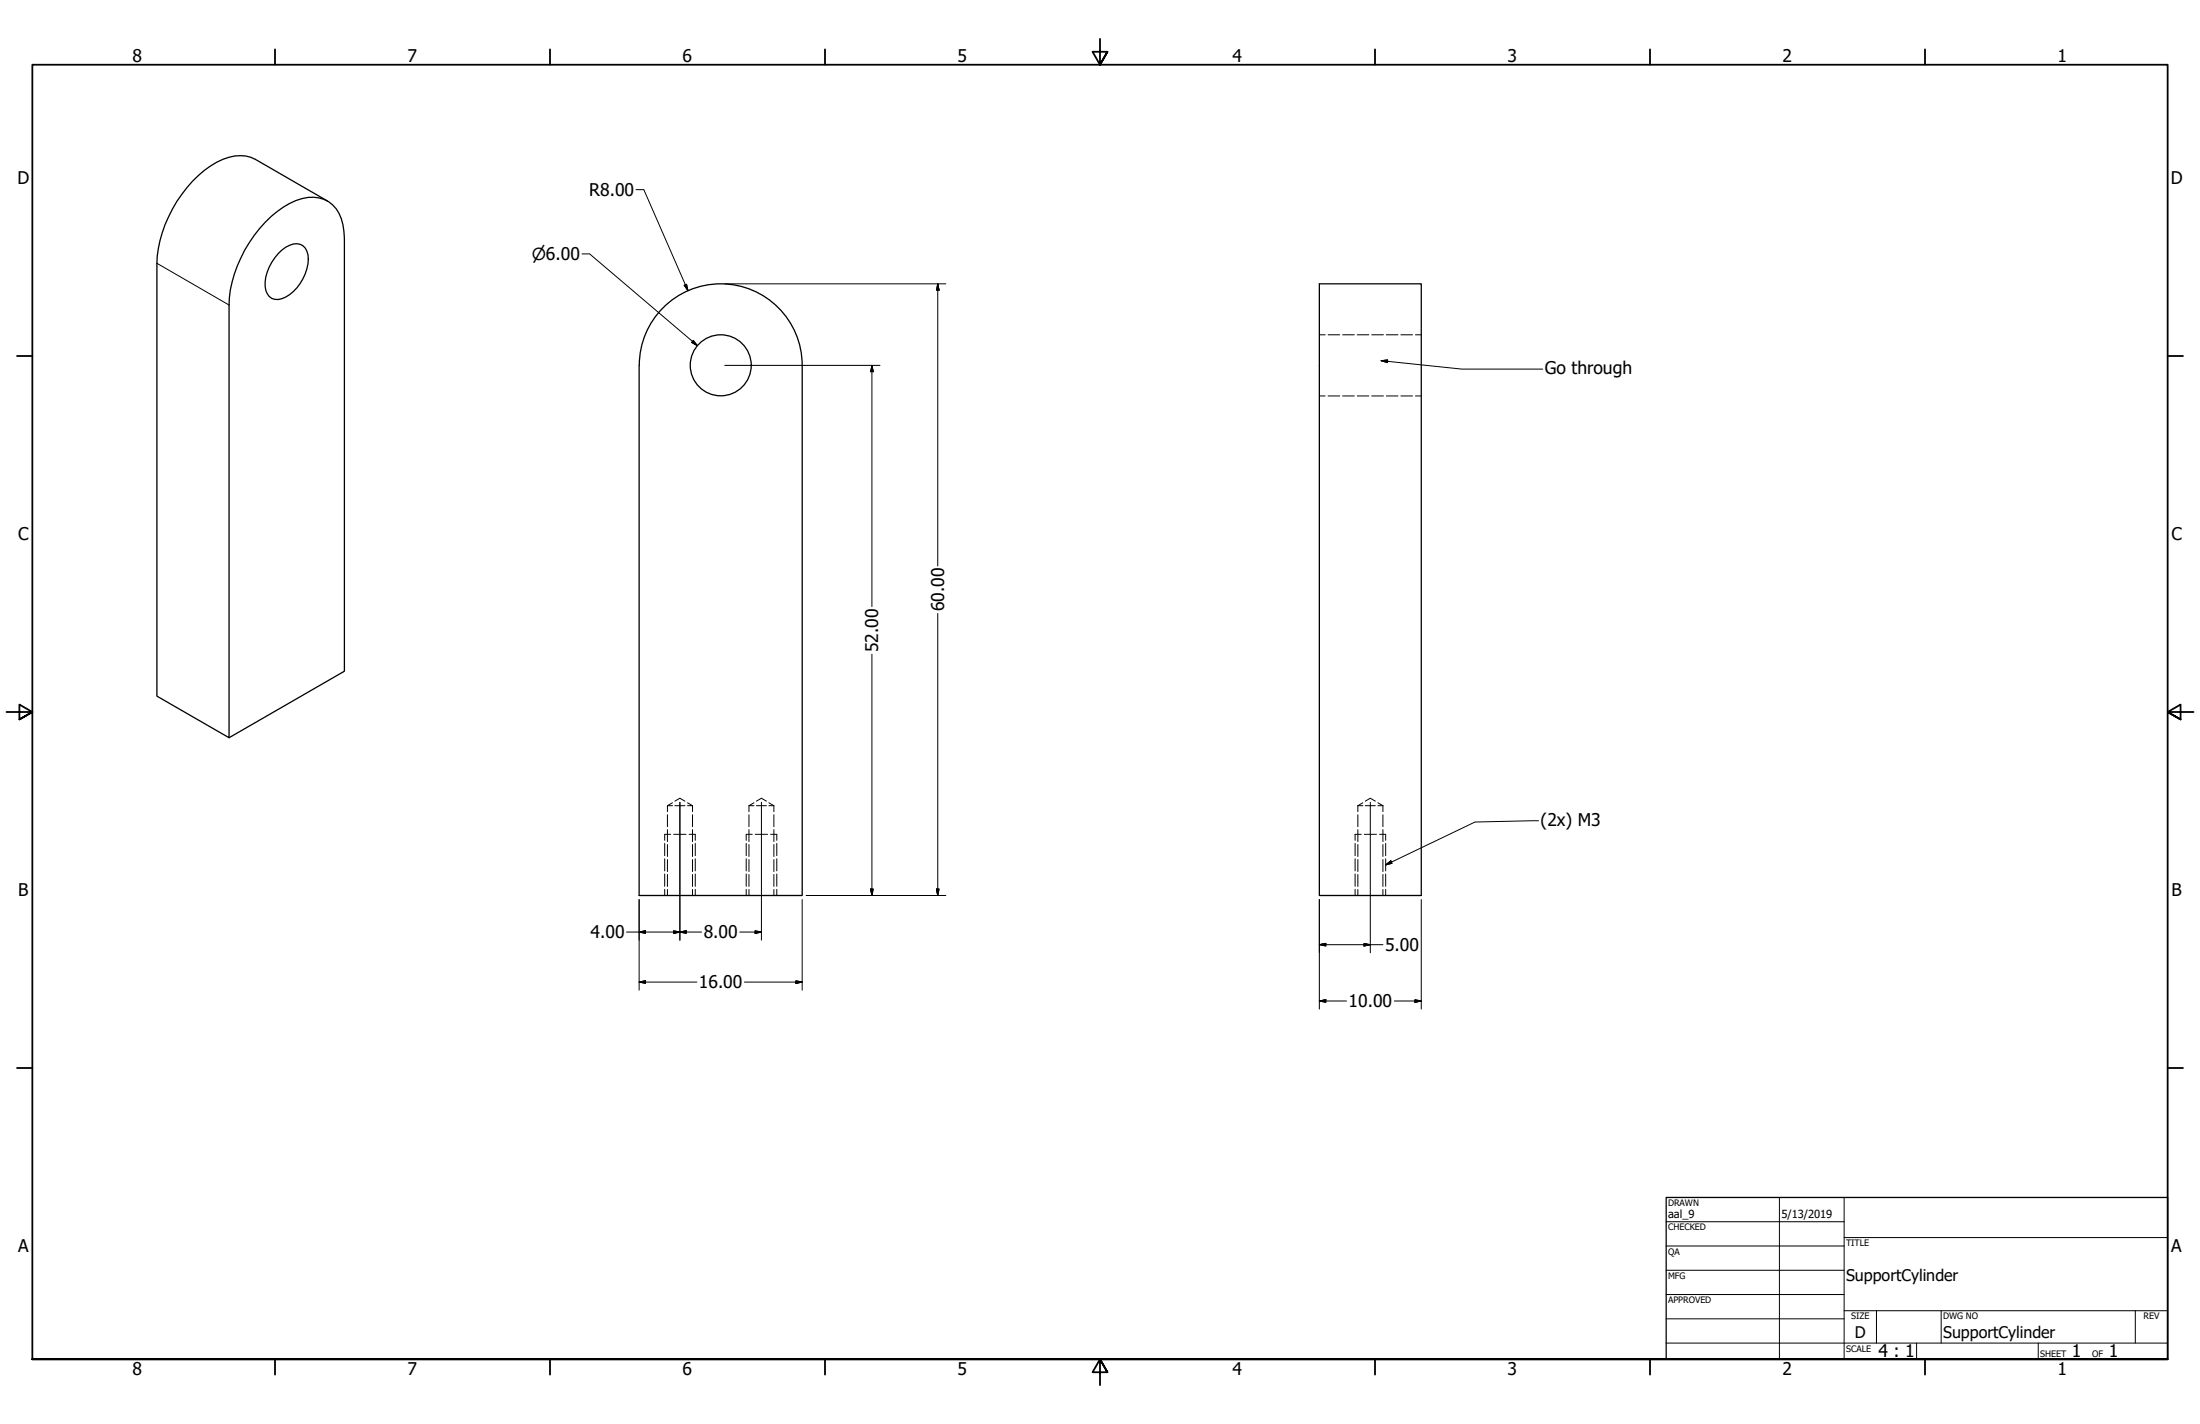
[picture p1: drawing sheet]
<svg xmlns="http://www.w3.org/2000/svg" width="864mm" height="559mm" viewBox="0 0 864 559" stroke-linecap="round" stroke-linejoin="round" font-family="sans-serif">
<!-- layer: Hidden (ANSI) -->
<g fill="none" stroke="#000" stroke-width=".39">
<path d="M517.9 131.4h2.3M521.3 131.4h4.6M527 131.4h4.6M532.8 131.4h4.5M538.5 131.4h4.6M544.2 131.4h4.6M549.9 131.4h4.6M555.6 131.4h2.3M517.9 155.4h2.3M521.3 155.4h4.6M527 155.4h4.6M532.8 155.4h4.5"/>
<path d="M538.5 155.4h4.6M544.2 155.4h4.6M549.9 155.4h4.6M555.6 155.4h2.3M262 316.2h2M262 316.2v2.3M262 319.7v4.7M264 315l-2 1.2M264.9 316.2h4M264.9 314.4l2-1.2 2 1.2M269.9 316.2h1.9M269.9 315l1.9 1.2"/>
<path d="M271.8 316.2v2.3M271.8 319.7v4.7M294 316.2h2M294 316.2v2.3M294 319.7v4.7M296 315l-2 1.2M296.9 316.2h4M296.9 314.4l2-1.2 2 1.2M301.8 316.2h2M301.8 315l2 1.2M303.8 316.2v2.3M303.8 319.7v4.7"/>
<path d="M533 316.2h2M533 316.2v2.3M533 319.7v4.7M535 315l-2 1.2M535.9 316.2h4M535.9 314.4l2-1.2 2 1.2M540.9 316.2h2M540.9 315l2 1.2M542.9 316.2v2.3M542.9 319.7v4.7M260.9 327.4h2.4M262 325.6v4.7"/>
<path d="M262 331.4v4.7M262 337.3v4.7M264.5 327.4h4.8M270.5 327.4h2.4M271.8 325.6v4.7M271.8 331.4v4.7M271.8 337.3v4.7M292.9 327.4h2.4M294 325.6v4.7M294 331.4v4.7M294 337.3v4.7M296.5 327.4h4.8"/>
<path d="M302.5 327.4h2.4M303.8 325.6v4.7M303.8 331.4v4.7M303.8 337.3v4.7M531.9 327.4h2.5M533 325.6v4.7M533 331.4v4.7M533 337.3v4.7M535.6 327.4h4.7M541.5 327.4h2.4M542.9 325.6v4.7M542.9 331.4v4.7"/>
<path d="M542.9 337.3v4.7M262 343.2v4.7M262 349.1v2.3M271.8 343.2v4.7M271.8 349.1v2.3M294 343.2v4.7M294 349.1v2.3M303.8 343.2v4.7M303.8 349.1v2.3M533 343.2v4.7M533 349.1v2.3M542.9 343.2v4.7"/>
<path d="M542.9 349.1v2.3"/>
</g>
<!-- layer: Hidden Narrow (ANSI) -->
<g fill="none" stroke="#000" stroke-width=".39">
<path d="M260.9 327.4v2.4M260.9 331v4.8M260.9 337v4.8M272.9 327.4v2.4M272.9 331v4.8M272.9 337v4.8M292.9 327.4v2.4M292.9 331v4.8M292.9 337v4.8M304.9 327.4v2.4M304.9 331v4.8M304.9 337v4.8"/>
<path d="M531.9 327.4v2.4M531.9 331v4.8M531.9 337v4.8M543.9 327.4v2.4M543.9 331v4.8M543.9 337v4.8M260.9 343v4.8M260.9 349v2.4M272.9 343v4.8M272.9 349v2.4M292.9 343v4.8M292.9 349v2.4"/>
<path d="M304.9 343v4.8M304.9 349v2.4M531.9 343v4.8M531.9 349v2.4M543.9 343v4.8M543.9 349v2.4"/>
</g>
<!-- layer: Visible (ANSI) -->
<g fill="none" stroke="#000" stroke-width=".51">
<path d="M128.5 78.9l-28.2-16.4a15.5 15.5 0 0 0-15.3 1.2 49.6 49.6 0 0 0-23.4 39.6v169.9l28.3 16.3v-169.8a49.4 49.4 0 0 1 23.8-39.9 15.4 15.4 0 0 1 15.3-.7 14.7 14.7 0 0 1 6 11.7l.2 172.6-45.3 26.1M109.2 99.5a9.1 9.1 0 0 1 8.7-3.6 6.5 6.5 0 0 1 3 7.6 17.9 17.9 0 0 1-10.3 13.7 4.7 4.7 0 0 1-6.5-4.9 18.1 18.1 0 0 1 5.1-12.8zM517.9 111.4h40v240h-40zM259.6 121.5a32 32 0 0 1 35.1-7.9 32 32 0 0 1 20.2 29.8v208h-64l.1-208.1a31.9 31.9 0 0 1 8.6-21.8z"/>
<circle cx="282.9" cy="143.4" r="12"/>
</g>
<!-- layer: Visible Narrow (ANSI) -->
<path d="M61.6 103.3l28.3 16.4" fill="none" stroke="#000" stroke-width=".39"/>
<!-- layer: Border (ANSI) -->
<g fill="none" stroke="#000" stroke-width=".7">
<path d="M107.9 19.4v6M215.9 19.4v6M323.8 19.4v6M431.8 15.2v10.2l-2.9-5.1h5.8l-2.9 5.1 2.9-5.1M539.8 19.4v6M647.7 19.4v6M755.6 19.4v6M6.7 139.7h6M850.9 139.7h6M2.5 279.4h10.2l-5.1-2.9v5.8l5.1-2.9-5.1 2.9M861.1 279.4h-10.2l5.1-2.9v5.8l-5.1-2.9 5.1 2.9M6.7 419.1h6"/>
<path d="M850.9 419.1h6M12.7 533.4v-508h838.2v508h-838.2h838.2M107.9 533.4v6M215.9 533.4v6M323.8 533.4v6M434.7 538.5l-2.9-5.1 2.9 5.1h-5.8l2.9-5.1v10.2M539.8 533.4v6M647.7 533.4v6M755.6 533.4v6"/>
</g>
<!-- layer: Title (ANSI) -->
<g fill="none" stroke="#000" stroke-width=".39">
<path d="M654 479.4h69.9M698.5 469.9v63.5M723.9 469.9v63.5M654 488.9h69.9M654 498.5h69.9M723.9 485.6h127M654 508h69.9M654 517.5h69.9M723.9 514.3h127M736.6 514.3v12.7M762 514.3v12.7M838.2 514.3v12.7"/>
<path d="M654 527h196.9M752.3 527v6.4M800.1 527v6.4"/>
</g>
<path d="M654 469.9h196.9v63.5h-196.9z" fill="none" stroke="#000" stroke-width=".51"/>
<!-- layer: Dimension (ANSI) -->
<g fill="none" stroke="#000" stroke-width=".39">
<path d="M249.7 74.4h3l17.4 39.6M228.5 99.6h3l42.2 36M268.6 112l.9-.4 .6 2.4zM284.5 111.4h86.8M368.1 111.4l.5 2.5h-1zM368.1 111.4v110.7M272.2 133.6l1.5 2-2.2-1.2zM284.5 143.4h60.9M342.3 143.4l.5 2.5h-1zM342.3 143.4v94.7M342.3 256.7v94.7M368.1 240.7v110.7"/>
<path d="M266.9 314.8v54.1M298.9 314.8v54.1M537.9 314.8v59.1M250.9 353v35.6M314.9 353v35.6M316.5 351.4h54.8M341.8 348.9h1l-.5 2.5zM367.6 348.9h1l-.5 2.5zM517.9 353v43M557.9 353v43M245.9 365.8h29.5M250.9 365.8l2.5-.5v1z"/>
<path d="M264.4 365.3l2.5 .5-2.5 .5zM266.9 365.8l2.5-.5v1zM290.4 365.8h8.5M296.4 365.3l2.5 .5-2.5 .5zM517.9 370.7l2.5-.5v1zM517.9 370.7h25M535.4 370.2l2.5 .5-2.5 .5zM250.9 385.4l2.5-.5v1zM250.9 385.4h22.7M292.2 385.4h22.7M312.4 384.9l2.5 .5-2.5 .5zM517.9 392.8l2.5-.5v1z"/>
<path d="M517.9 392.8h10.7M547.3 392.8h10.6M555.4 392.3l2.5 .5-2.5 .5z"/>
</g>
<g fill="#000" stroke="#000" stroke-width=".39">
<path d="M268.6 112l1.5 2zM268.6 112l.9-.4 .6 2.4zM368.1 111.4l.5 2.5zM368.1 111.4l.5 2.5h-1zM271.5 134.4l2.2 1.2zM272.2 133.6l1.5 2-2.2-1.2zM342.3 143.4l.5 2.5zM342.3 143.4l.5 2.5h-1zM341.8 348.9l.5 2.5zM341.8 348.9h1l-.5 2.5zM367.6 348.9l.5 2.5zM367.6 348.9h1l-.5 2.5z"/>
<path d="M250.9 365.8l2.5-.5zM250.9 365.8l2.5-.5v1zM264.4 366.3l2.5-.5zM264.4 365.3l2.5 .5-2.5 .5zM266.9 365.8l2.5-.5zM266.9 365.8l2.5-.5v1zM296.4 366.3l2.5-.5zM296.4 365.3l2.5 .5-2.5 .5zM517.9 370.7l2.5-.5zM517.9 370.7l2.5-.5v1zM535.4 371.2l2.5-.5zM535.4 370.2l2.5 .5-2.5 .5z"/>
<path d="M250.9 385.4l2.5-.5zM250.9 385.4l2.5-.5v1zM312.4 385.9l2.5-.5zM312.4 384.9l2.5 .5-2.5 .5zM517.9 392.8l2.5-.5zM517.9 392.8l2.5-.5v1zM555.4 393.3l2.5-.5zM555.4 392.3l2.5 .5-2.5 .5z"/>
</g>
<!-- layer: Symbol (ANSI) -->
<path d="M542.2 141.5l2.5-.2-.1 1zM542.2 141.5l31.6 3.3h31.8M543.9 339.4l2.1-1.6 .4 1zM603.9 322.1l-24.9 .5-35.1 16.8" fill="none" stroke="#000" stroke-width=".39"/>
<path d="M542.2 141.5l2.5-.2zM542.2 141.5l2.5-.2-.1 1zM543.9 339.4l2.1-1.6zM543.9 339.4l2.1-1.6 .4 1z" fill="#000" stroke="#000" stroke-width=".39"/>
<g font-size="6.9">
<text x="52.1" y="24.4">8</text>
<text x="160" y="24.4">7</text>
<text x="268" y="24.4">6</text>
<text x="375.9" y="24.4">5</text>
<text x="483.9" y="24.4">4</text>
<text x="591.8" y="24.4">3</text>
<text x="699.8" y="24.4">2</text>
<text x="807.7" y="24.4">1</text>
<text x="6.9" y="72.3">D</text>
<text x="231.3" y="77">R8.00</text>
<text x="852.1" y="72.3">D</text>
<text x="606.4" y="146.7">Go through</text>
<text x="7.1" y="212">C</text>
<text x="852.4" y="212">C</text>
<text x="370.6" y="239.9" transform="rotate(-90 370.6 239.9)">60.00</text>
<text x="344.7" y="255.9" transform="rotate(-90 344.7 255.9)">52.00</text>
<text x="604.8" y="324">(2x) M3</text>
<text x="7.2" y="351.7">B</text>
<text x="852.4" y="351.7">B</text>
<text x="231.8" y="368.2">4.00</text>
<text x="276.2" y="368.2">8.00</text>
<text x="543.7" y="373.2">5.00</text>
<text x="274.3" y="387.9">16.00</text>
<text x="529.4" y="395.4">10.00</text>
<text x="7.1" y="491.4">A</text>
<text x="852.3" y="491.4">A</text>
<text x="737.4" y="532.6">4 : 1</text>
<text x="813.2" y="532.6">1</text>
<text x="827.8" y="532.6">1</text>
<text x="52.1" y="539.4">8</text>
<text x="160" y="539.4">7</text>
<text x="268" y="539.4">6</text>
<text x="375.9" y="539.4">5</text>
<text x="483.9" y="539.4">4</text>
<text x="591.8" y="539.4">3</text>
<text x="699.8" y="539.4">2</text>
<text x="807.7" y="539.4">1</text>
</g>
<text font-size="6.5" x="208.7" y="102">⌀6.00</text>
<g font-size="6.3">
<text x="724.7" y="502.9">SupportCylinder</text>
<text x="728.1" y="524.9">D</text>
<text x="762.8" y="525">SupportCylinder</text>
</g>
<g font-size="4.4">
<text x="654.8" y="478">aal_9</text>
<text x="699.3" y="478">5/13/2019</text>
</g>
<g font-size="3.5">
<text x="654.8" y="473.2">DRAWN</text>
<text x="654.8" y="482.8">CHECKED</text>
<text x="724.7" y="488.9">TITLE</text>
<text x="654.8" y="492.3">QA</text>
<text x="654.8" y="501.8">MFG</text>
<text x="654.8" y="511.4">APPROVED</text>
<text x="726.7" y="517.7">SIZE</text>
<text x="762.8" y="517.7">DWG NO</text>
<text x="841.4" y="517.7">REV</text>
<text x="724.7" y="530.4">SCALE</text>
<text x="800.9" y="532.6">SHEET</text>
<text x="821.3" y="532.6">OF</text>
</g>
</svg>
